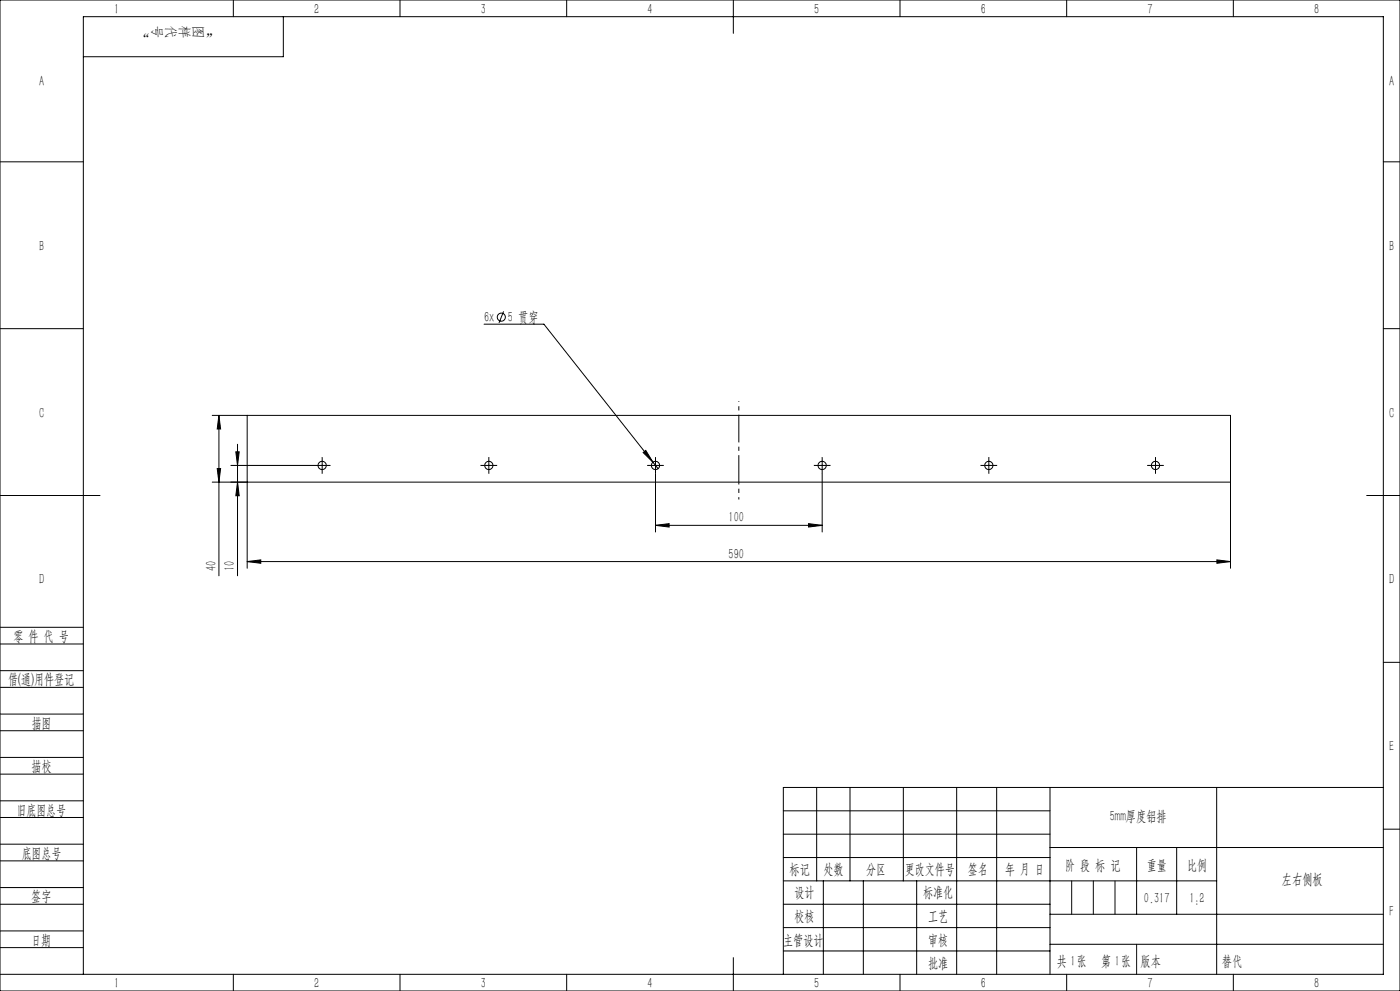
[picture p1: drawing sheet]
<svg xmlns="http://www.w3.org/2000/svg" width="420mm" height="297mm" viewBox="0 0 420 297" stroke-linecap="round" stroke-linejoin="round" font-family="sans-serif">
<g fill="none" stroke="#000" stroke-width=".3">
<path d="M0 0h420v297h-420zM70 0v5M85 5v12h-60M120 0v5M170 0v5M220 0v10M270 0v5M320 0v5M370 0v5M0 48.5h25M415 48.5h5M0 98.5h25"/>
<path d="M145.2 97.2h18l34.2 43.3M151.1 93.3l-1.4 3.5M415 98.5h5M63.7 124.5h305.5l-.1 45.8M65.7 124.5v48.1M65.7 124.5l.5 4.1h-1zM69.3 139.5h24.8M70.7 135.4h1.1l-.5 4.1zM71.3 133.1v39.5M74.1 124.5l.1 45.8M95.4 139.5h2.5M96.7 138.2v2.5"/>
<path d="M145.4 139.5h2.5M146.6 138.2v2.5M192.9 135.6l.8-.6 2.2 3.5zM195.4 139.5h2.5M196.6 138.2v2.5M245.4 139.5h2.5M246.6 138.2v2.5M295.4 139.5h2.5M296.6 138.2v2.5M345.4 139.5h2.5M346.6 138.2v2.5M0 148.5h30"/>
<path d="M63.7 144.5h305.5M65.2 140.4h1l-.5 4.1zM71.3 144.5l.5 4.1h-1.1zM196.6 157.4l4.1-.5v1.1zM196.6 142v17.4M196.6 157.4h50M242.6 156.9l4 .5-4 .6zM246.6 142v17.4M410 148.5h10M74.2 168.3l4-.5v1zM74.2 168.3h294.9M365.1 167.8l4 .5-4 .5z"/>
<path d="M0 193h25M0 188h25M415 198.5h5M0 206h25M0 201h25M0 219h25M0 214h25M0 232h25M0 227h25M245 236v28M255 236v28M271 236v28"/>
<path d="M287 236v56M299 236v56M315 236v56M365 236v56M415 236h-180v56M0 245h25M0 240h25M0 258h25M0 253h25M235 257h80M235 243h80M235 250h80"/>
<path d="M315 254h100M341 254v20M353 254v20M415 248.5h5M0 271h25M0 266h25M0 279h25M235 271h80M235 264h130M235 278h80M247 264v28M259 264v28"/>
<path d="M275 264v28M315 274h100M0 284h25M0 292h415v-287h-390v287M70 292v5M120 292v5M170 292v5M220 287v10M235 285h80M270 292v5M315 283h100M320 292v5"/>
<path d="M370 292v5"/>
<circle cx="150.4" cy="95.1" r="1.21"/>
<circle cx="96.6" cy="139.5" r="1.25"/>
<circle cx="146.6" cy="139.5" r="1.25"/>
<circle cx="196.6" cy="139.5" r="1.25"/>
<circle cx="246.6" cy="139.5" r="1.25"/>
<circle cx="296.6" cy="139.5" r="1.25"/>
<circle cx="346.6" cy="139.5" r="1.25"/>
</g>
<g fill="none" stroke="#000" stroke-width=".3" stroke-dasharray="30.5 1.3 1.3 1.3" stroke-linecap="butt">
<path d="M95.4 139.5h-1.3M96.6 138.2v-1.2M97.9 139.5h1.2M145.4 139.5h-1.3M146.6 138.2v-1.2M147.9 139.5h1.2M195.4 139.5h-1.3M196.6 138.2v-1.2M197.9 139.5h1.2M245.4 139.5h-1.3M246.6 138.2v-1.2M247.9 139.5h1.2"/>
<path d="M295.4 139.5h-1.3M296.6 138.2v-1.2M297.9 139.5h1.2M345.4 139.5h-1.3M346.6 138.2v-1.2M347.9 139.5h1.2M96.6 140.7v1.3M146.6 140.7v1.3M196.6 140.7v1.3M246.6 140.7v1.3M296.6 140.7v1.3M346.6 140.7v1.3"/>
</g>
<path d="M221.6 124.5v20" fill="none" stroke="#000" stroke-width=".3" stroke-dasharray="30.5 1.3 1.3 1.3" stroke-dashoffset="22.4" stroke-linecap="butt"/>
<path d="M221.6 149.7v-5.2" fill="none" stroke="#000" stroke-width=".3" stroke-dasharray="30.5 1.3 1.3 1.3" stroke-dashoffset="29.8" stroke-linecap="butt"/>
<path d="M221.6 124.5v-4.2" fill="none" stroke="#000" stroke-width=".3" stroke-dasharray="30.5 1.3 1.3 1.3" stroke-dashoffset="30.3" stroke-linecap="butt"/>
<path d="M321.5 264v10M328 264v10M334.5 264v10M341 283v9" fill="none" stroke="#0a0605" stroke-width=".3"/>
<g fill="#000">
<path d="M70.7 135.4h1.1l-.5 4.1zM71.3 144.5l.5 4.1h-1.1z"/>
<path d="M65.2 140.4h1l-.5 4.1zM65.7 124.5l.5 4.1h-1z"/>
<path d="M196.6 157.4l4.1-.5v1.1zM242.6 156.9l4 .5-4 .6zM192.9 135.6l3 2.9-2.2-3.5z"/>
<path d="M365.1 167.8l4 .5-4 .5zM74.2 168.3l4-.5v1z"/>
</g>
<g font-size="4.4">
<text x="34.2" y="4.2">1</text>
<text x="94.2" y="4.2">2</text>
<text x="144.2" y="4.2">3</text>
<text x="194.2" y="4.2">4</text>
<text x="244.2" y="4.2">5</text>
<text x="294.2" y="4.2">6</text>
<text x="344.2" y="4.2">7</text>
<text x="394.2" y="4.2">8</text>
<text x="11.7" y="25.9">A</text>
<text x="416.7" y="25.9">A</text>
<text x="11.7" y="75.1">B</text>
<text x="416.7" y="75.1">B</text>
<text x="145.2" y="96.4">6x</text>
<text x="152.4" y="96.4">5 贯穿</text>
<text x="11.7" y="125.1">C</text>
<text x="416.7" y="125.1">C</text>
<text x="218.6" y="156.6">100</text>
<text x="218.6" y="167.4">590</text>
<text x="64.8" y="171" transform="rotate(-90 64.8 171)">40</text>
<text x="70.4" y="171" transform="rotate(-90 70.4 171)">10</text>
<text x="11.7" y="175.1">D</text>
<text x="416.7" y="175.1">D</text>
<text x="4" y="192">零 件 代 号</text>
<text x="2.5" y="205.1">借(通)用件登记</text>
<text x="9.5" y="218.1">描图</text>
<text x="416.7" y="225.1">E</text>
<text x="9.5" y="231.1">描校</text>
<text x="5" y="244.2">旧底图总号</text>
<text x="332.9" y="246.2">5mm厚度铝排</text>
<text x="6.5" y="257.2">底图总号</text>
<text x="236.9" y="261.9">标记</text>
<text x="247.1" y="261.9">处数</text>
<text x="259.9" y="261.9">分区</text>
<text x="271.5" y="261.9">更改文件号</text>
<text x="290.4" y="261.9">签名</text>
<text x="301.5" y="261.9">年 月 日</text>
<text x="319.5" y="260.6">阶 段 标 记</text>
<text x="344" y="260.6">重量</text>
<text x="356.1" y="260.6">比例</text>
<text x="238.3" y="268.9">设计</text>
<text x="276.9" y="268.9">标准化</text>
<text x="384.6" y="264.8">左右侧板</text>
<text x="9.4" y="270.1">签字</text>
<text x="343.2" y="270.7">0.317</text>
<text x="356.8" y="270.7">1:2</text>
<text x="416.8" y="274.4">F</text>
<text x="238.3" y="276.1">校核</text>
<text x="278.4" y="276">工艺</text>
<text x="9.4" y="283.2">日期</text>
<text x="234.9" y="283.3">主管设计</text>
<text x="278.4" y="283.3">审核</text>
<text x="278.4" y="290.2">批准</text>
<text x="317.1" y="289.4">共 张</text>
<text x="321.1" y="289.4">1</text>
<text x="330.3" y="289.4">第 张</text>
<text x="334.5" y="289.4">1</text>
<text x="342.1" y="289.4">版本</text>
<text x="34.2" y="296.2">1</text>
<text x="94.2" y="296.2">2</text>
<text x="144.2" y="296.2">3</text>
<text x="194.2" y="296.2">4</text>
<text x="244.2" y="296.2">5</text>
<text x="294.2" y="296.2">6</text>
<text x="344.2" y="296.2">7</text>
<text x="394.2" y="296.2">8</text>
</g>
<text font-size="4.4" fill="#0a0605" x="366.6" y="289.4">替代</text>
<g font-size="4.1" fill="#0a0605">
<text x="45.2" y="8" transform="rotate(-180 45.2 8)">”</text>
<text x="45.8" y="7.5" transform="rotate(90 45.8 7.5)">号</text>
<text x="49.9" y="7.5" transform="rotate(90 49.9 7.5)">代</text>
<text x="53.9" y="7.5" transform="rotate(90 53.9 7.5)">样</text>
<text x="58" y="7.5" transform="rotate(90 58 7.5)">图</text>
<text x="65.6" y="8" transform="rotate(-180 65.6 8)">“</text>
</g>
</svg>
